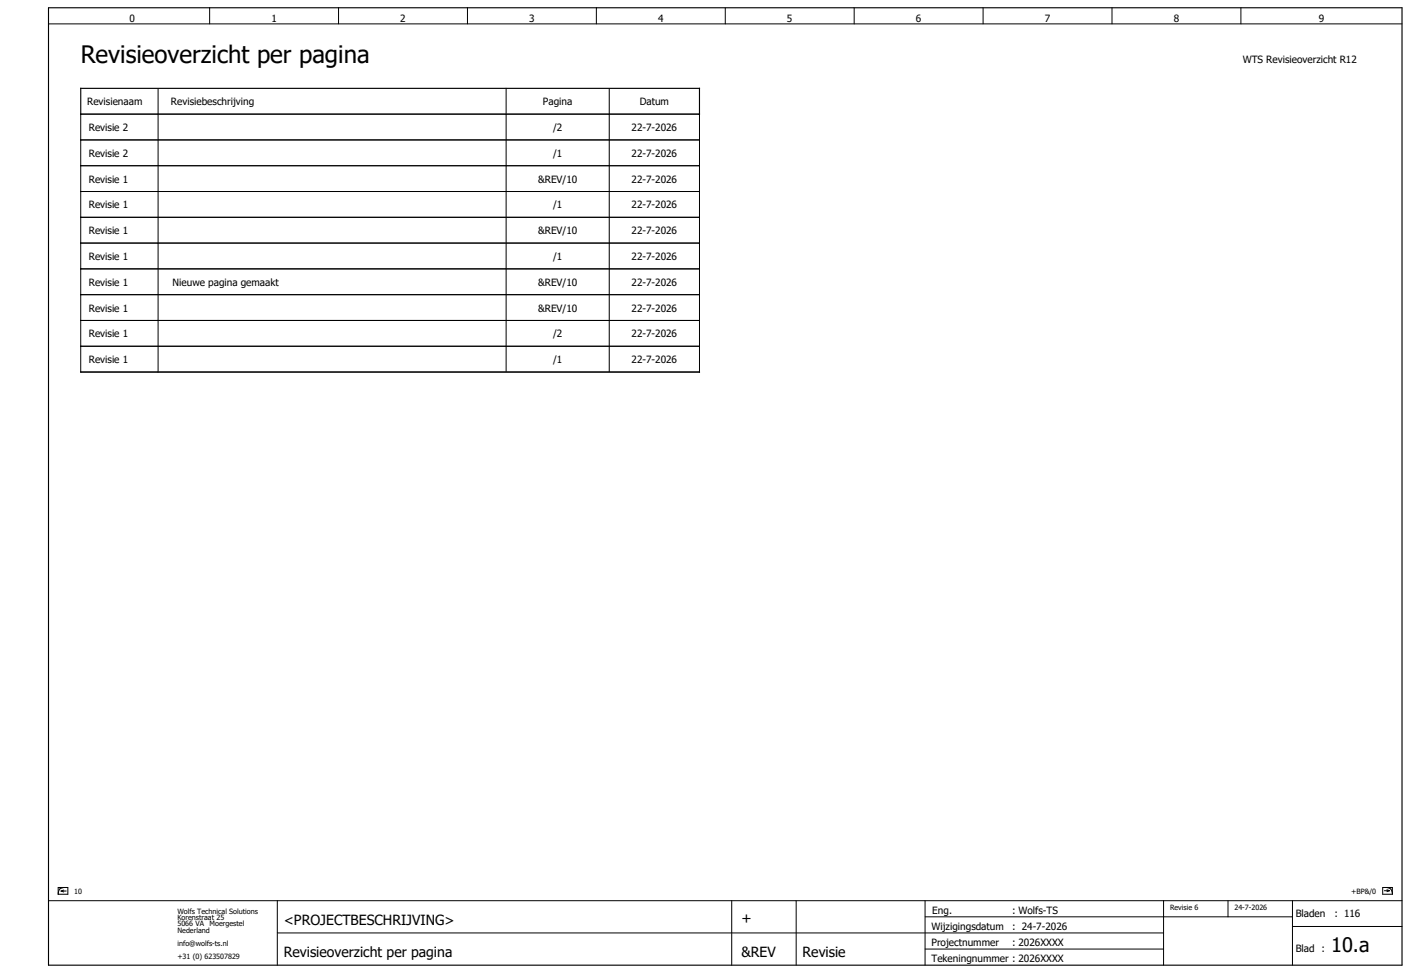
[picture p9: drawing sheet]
<svg xmlns="http://www.w3.org/2000/svg" width="438mm" height="302mm" viewBox="0 0 438 302" stroke-linecap="round" stroke-linejoin="round" font-family="sans-serif">
<g fill="none" stroke="#000" stroke-width=".31">
<path d="M15.1 7.4h420M65.1 2.4v5M105.1 2.4v5M145.1 2.4v5M185.1 2.4v5M225.1 2.4v5M265.1 2.4v5M305.1 2.4v5M345.1 2.4v5M385.1 2.4v5M25.1 35.4h192v80h-192zM49.1 27.7v7.7"/>
<path d="M49.1 35.7v7.7M157.1 27.4v7.7M157.1 35.4v7.7M189.1 27.6v7.7M189.1 35.6v7.7M25.1 43.4h192M25.1 51.4h192M25.1 59.4h192M49.1 43.7v7.7M49.1 51.7v7.7M49.1 59.7v7.7M157.1 43.4v7.7"/>
<path d="M157.1 51.4v7.7M157.1 59.4v7.7M189.1 43.6v7.7M189.1 51.6v7.7M189.1 59.6v7.7M25.1 67.4h192M25.1 75.4h192M49.1 67.7v7.7M49.1 75.7v7.7M157.1 67.4v7.7M157.1 75.4v7.7M189.1 67.6v7.7"/>
<path d="M189.1 75.6v7.7M25.1 83.4h192M25.1 91.4h192M25.1 99.4h192M49.1 83.7v7.7M49.1 91.7v7.7M49.1 99.7v7.7M157.1 83.4v7.7M157.1 91.4v7.7M157.1 99.4v7.7M189.1 83.6v7.7M189.1 91.6v7.7"/>
<path d="M189.1 99.6v7.7M25.1 107.4h192M49.1 107.7v7.7M157.1 107.4v7.7M189.1 107.6v7.7M15.1 279.4h420M18.1 275.3h3v2.1h-3zM19 276.4h1.6M19 276.4l.8 .3M19.8 276.1l-.8 .3M20.2 275.3a1.76 1.76 0 0 0-2.1 2.1M86.1 279.4v20"/>
<path d="M227.1 279.4v20M247.1 279.4v20M287.1 279.4v20M361.1 279.4v20M381.1 279.4v5M401.1 279.4v20M429.1 275.3h3v2.1h-3zM429.6 276.3h1.6M430 275.3a1.76 1.76 0 0 1 2.1 2.1M430.4 276l.8 .3M431.2 276.3l-.8 .3M86.1 289.4h275"/>
<path d="M287.1 284.4h114M287.1 294.4h74M401.1 287.4h34"/>
</g>
<path d="M15.1 2.4h420v297h-420zM25.1 27.4h192v8h-192zM25.1 115.4h192" fill="none" stroke="#000" stroke-width=".35"/>
<text font-size="7.5" x="25.1" y="19.4">Revisieoverzicht per pagina</text>
<text font-size="6.2" x="413.1" y="295.4">10.a</text>
<g font-size="4.3">
<text x="88.1" y="286.9">&lt;PROJECTBESCHRIJVING&gt;</text>
<text x="230.1" y="286.4">+</text>
<text x="88.1" y="296.9">Revisieoverzicht per pagina</text>
<text x="230.1" y="296.9">&amp;REV</text>
<text x="249.1" y="296.9">Revisie</text>
</g>
<g font-size="3.1">
<text x="40.2" y="6.8">0</text>
<text x="84.2" y="6.8">1</text>
<text x="124.2" y="6.8">2</text>
<text x="164.2" y="6.8">3</text>
<text x="204.2" y="6.8">4</text>
<text x="244.2" y="6.8">5</text>
<text x="284.2" y="6.8">6</text>
<text x="324.2" y="6.8">7</text>
<text x="364.2" y="6.8">8</text>
<text x="409.2" y="6.8">9</text>
<text x="385.6" y="19.4">WTS Revisieoverzicht R12</text>
<text x="27.1" y="32.6">Revisienaam</text>
<text x="53.1" y="32.6">Revisiebeschrijving</text>
<text x="168.5" y="32.6">Pagina</text>
<text x="198.5" y="32.6">Datum</text>
<text x="27.6" y="40.6">Revisie 2</text>
<text x="171.6" y="40.6">/2</text>
<text x="196" y="40.6">22-7-2026</text>
<text x="27.6" y="48.6">Revisie 2</text>
<text x="171.6" y="48.6">/1</text>
<text x="196" y="48.6">22-7-2026</text>
<text x="27.6" y="56.6">Revisie 1</text>
<text x="167" y="56.6">&amp;REV/10</text>
<text x="196" y="56.6">22-7-2026</text>
<text x="27.6" y="64.6">Revisie 1</text>
<text x="171.6" y="64.6">/1</text>
<text x="196" y="64.6">22-7-2026</text>
<text x="27.6" y="72.6">Revisie 1</text>
<text x="167" y="72.6">&amp;REV/10</text>
<text x="196" y="72.6">22-7-2026</text>
<text x="27.6" y="80.6">Revisie 1</text>
<text x="171.6" y="80.6">/1</text>
<text x="196" y="80.6">22-7-2026</text>
<text x="27.6" y="88.6">Revisie 1</text>
<text x="53.6" y="88.6">Nieuwe pagina gemaakt</text>
<text x="167" y="88.6">&amp;REV/10</text>
<text x="196" y="88.6">22-7-2026</text>
<text x="27.6" y="96.6">Revisie 1</text>
<text x="167" y="96.6">&amp;REV/10</text>
<text x="196" y="96.6">22-7-2026</text>
<text x="27.6" y="104.6">Revisie 1</text>
<text x="171.6" y="104.6">/2</text>
<text x="196" y="104.6">22-7-2026</text>
<text x="27.6" y="112.6">Revisie 1</text>
<text x="171.6" y="112.6">/1</text>
<text x="196" y="112.6">22-7-2026</text>
<text x="289.3" y="283.4">Eng.</text>
<text x="314.1" y="283.4">: Wolfs-TS</text>
<text x="402.1" y="284.4">Bladen</text>
<text x="414.1" y="284.4">: 116</text>
<text x="289.1" y="288.4">Wijzigingsdatum</text>
<text x="289.1" y="293.4">Projectnummer</text>
<text x="314.1" y="288.4">: 24-7-2026</text>
<text x="314.1" y="293.4">: 2026XXXX</text>
<text x="289.1" y="298.4">Tekeningnummer : 2026XXXX</text>
<text x="402.1" y="295.4">Blad :</text>
</g>
<g font-size="2.2">
<text x="23.1" y="277.4">10</text>
<text x="419.3" y="277.4">+BP&amp;/0</text>
<text x="55.1" y="283.4">Wolfs Technical Solutions</text>
<text x="55.1" y="285.4">Korenstraat 25</text>
<text x="55.1" y="287.4">5066 VA</text>
<text x="65.1" y="287.4">Moergestel</text>
<text x="363.1" y="282.4">Revisie 6</text>
<text x="383.1" y="282.4">24-7-2026</text>
<text x="55.1" y="289.4">Nederland</text>
<text x="55.1" y="293.4">info@wolfs-ts.nl</text>
<text x="55.1" y="297.4">+31 (0) 623507829</text>
</g>
</svg>
